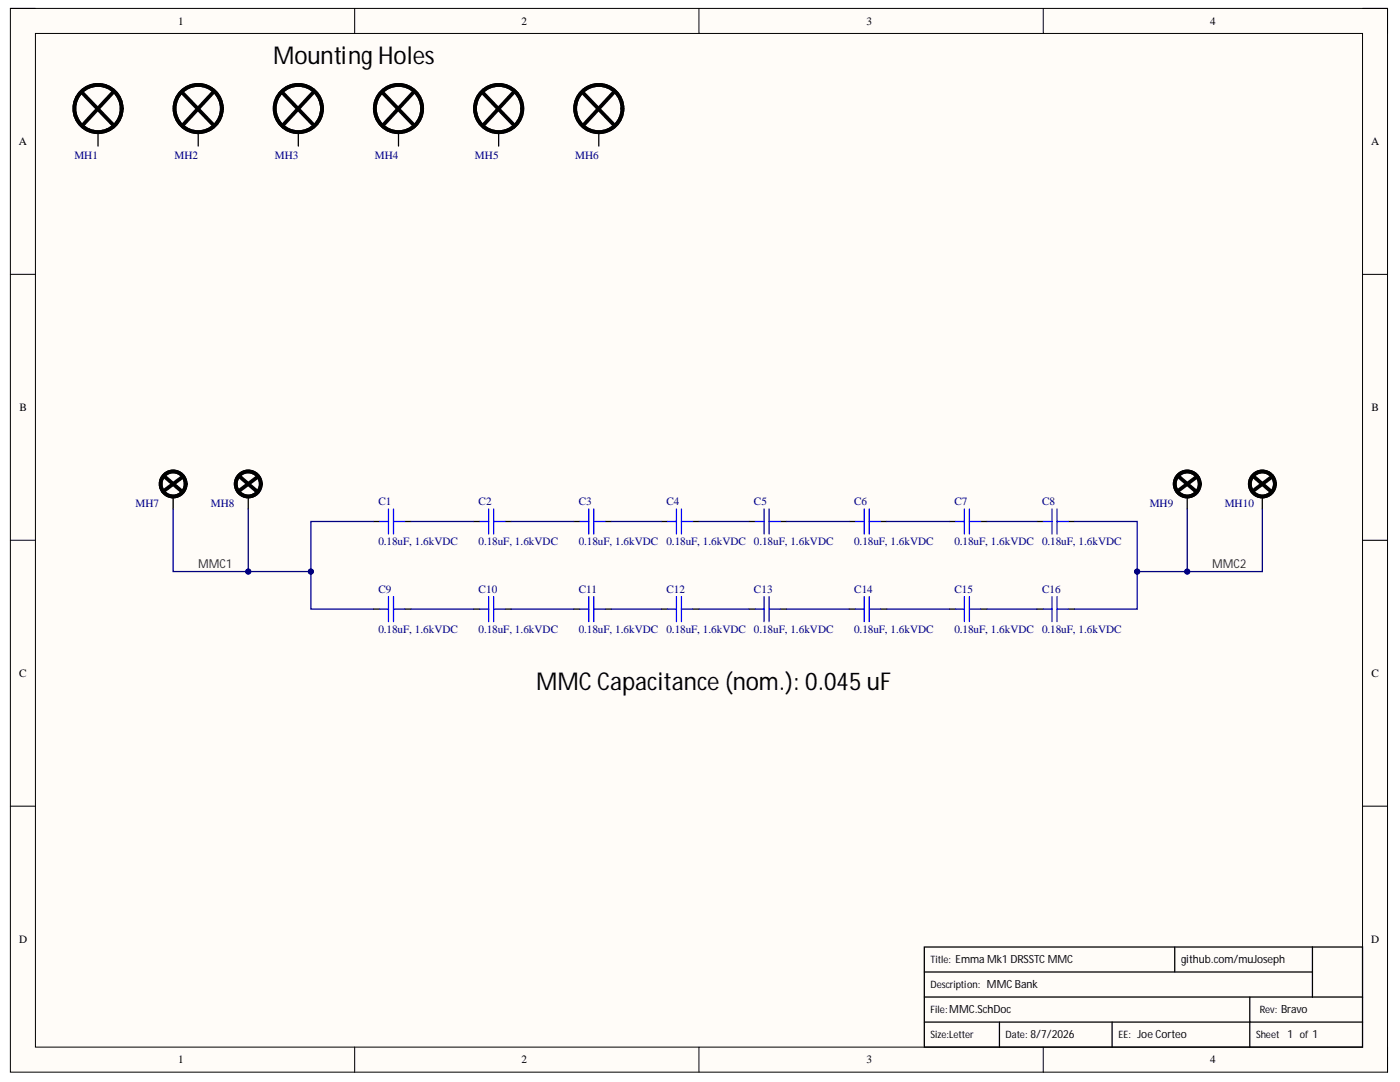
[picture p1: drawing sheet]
<svg xmlns="http://www.w3.org/2000/svg" width="279mm" height="216mm" viewBox="0 0 279 216" stroke-linecap="round" stroke-linejoin="round" font-family="sans-serif">
<path d="M2.1 1.7h274.8v212.2h-274.8z" fill-rule="evenodd" fill="#fffcf8"/>
<path d="M2.1 1.7h274.8v212.2h-274.8z" fill="none" stroke="#000" stroke-width=".2"/>
<path d="M7.1 6.7h264.8v202.2h-264.8z" fill-rule="evenodd" fill="#fffcf8"/>
<g fill="none" stroke="#000" stroke-width=".2">
<path d="M2.1 1.7h5M7.1 6.7h264.8v202.2h-264.8zM70.8 1.7v5M139.5 1.7v5M208.2 1.7v5M271.9 1.7h5v5M2.1 54.7h5M271.9 54.7h5M2.1 107.8h5M271.9 107.8h5M2.1 160.9h5M271.9 160.9h5"/>
<path d="M70.8 208.9v5M139.5 208.9v5M208.2 208.9v5M276.9 208.9v5"/>
</g>
<g fill="none" stroke="#000" stroke-width=".25">
<path d="M19.6 26.7v2.4M39.6 26.7v2.4M59.5 26.7v2.4M79.5 26.7v2.4M34.6 99.1v2.5M49.5 99.1v2.5M236.9 99.1v2.5M251.9 99.1v2.5M74.5 104.1h1.3M80.8 104.1h1.2M94.5 104.1h1.3M100.8 104.1h1.2"/>
<path d="M114.5 104.1h1.3M120.8 104.1h1.2M132 104.1h1.2M138.2 104.1h1.3M149.5 104.1h1.2M155.7 104.1h1.3M169.5 104.1h1.2M175.7 104.1h1.3M189.5 104.1h1.2M195.7 104.1h1.3M207 104.1h1.2M213.2 104.1h1.3"/>
<path d="M74.5 121.5h1.3M80.8 121.5h1.2M94.5 121.5h1.3M100.8 121.5h1.2M114.5 121.5h1.3M120.8 121.5h1.2M132 121.5h1.2M138.2 121.5h1.3M149.5 121.5h1.2M155.7 121.5h1.3M169.5 121.5h1.2M175.7 121.5h1.3"/>
<path d="M189.5 121.5h1.2M195.7 121.5h1.3M207 121.5h1.2M213.2 121.5h1.3M184.5 189h87.4v19.9h-87.4zM184.5 198.9h87.4M184.5 194h77.4M234.4 189v5M249.4 198.9v10M261.9 189v9.9M184.5 203.9h87.4M199.5 203.9v5"/>
<path d="M221.9 203.9v5"/>
</g>
<g fill="none" stroke="#00f" stroke-width=".25">
<path d="M75.8 104.1h1.7M77.5 101.6v5M77.5 119v5M78.5 101.6v5M78.5 119v5M78.5 104.1h2.3M95.8 104.1h1.7M97.5 101.6v5M97.5 119v5M98.5 104.1h2.3M98.5 101.6v5M98.5 119v5"/>
<path d="M115.8 104.1h1.7M117.5 101.6v5M117.5 119v5M118.5 104.1h2.3M118.5 101.6v5M118.5 119v5M133.2 104.1h1.8M135 101.6v5M135 119v5M136 104.1h2.2M136 101.6v5M136 119v5"/>
<path d="M150.7 104.1h1.8M152.5 101.6v5M152.5 119v5M153.5 104.1h2.2M153.5 101.6v5M153.5 119v5M170.7 104.1h1.8M172.5 101.6v5M172.5 119v5M173.5 104.1h2.2M173.5 101.6v5M173.5 119v5"/>
<path d="M190.7 104.1h1.8M192.5 101.6v5M192.5 119v5M193.5 104.1h2.2M193.5 101.6v5M193.5 119v5M208.2 104.1h1.8M210 101.6v5M210 119v5M211 104.1h2.2M211 101.6v5M211 119v5"/>
<path d="M75.8 121.5h1.7M78.5 121.5h2.3M95.8 121.5h1.7M98.5 121.5h2.3M115.8 121.5h1.7M118.5 121.5h2.3M133.2 121.5h1.8M136 121.5h2.2M150.7 121.5h1.8M153.5 121.5h2.2M170.7 121.5h1.8M173.5 121.5h2.2"/>
<path d="M190.7 121.5h1.8M193.5 121.5h2.2M208.2 121.5h1.8M211 121.5h2.2"/>
</g>
<g fill="none" stroke="#000" stroke-width=".76">
<path d="M16.3 18.4l6.3 6.5M22.6 18.4l-6 6.5M36.3 18.4l6.3 6.5M42.6 18.4l-6 6.5M56.3 18.4l6.2 6.5M62.5 18.4l-6 6.5M76.3 18.4l6.2 6.5M82.5 18.4l-6 6.5M32.8 95.1l3.5 3M36.6 95.1l-4 3M47.8 95.1l3.5 3M51.5 95.1l-4 3"/>
<path d="M235.2 95.1l3.5 3M238.9 95.1l-4 3M250.2 95.1l3.5 3M253.9 95.1l-4 3"/>
<circle cx="19.6" cy="21.7" r="4.7"/>
<circle cx="39.6" cy="21.7" r="4.7"/>
<circle cx="59.5" cy="21.7" r="4.7"/>
<circle cx="79.5" cy="21.7" r="4.7"/>
<circle cx="34.6" cy="96.6" r="2.5"/>
<circle cx="49.5" cy="96.6" r="2.5"/>
<circle cx="236.9" cy="96.6" r="2.5"/>
<circle cx="251.9" cy="96.6" r="2.5"/>
</g>
<g fill="none" stroke="#000080" stroke-width=".25">
<path d="M74.5 104.1h-12.5v17.4h12.5M82 104.1h12.5M102 104.1h12.5M122 104.1h10M139.5 104.1h10M157 104.1h12.5M177 104.1h12.5M197 104.1h10M82 121.5h12.5M102 121.5h12.5M122 121.5h10M139.5 121.5h10"/>
<path d="M157 121.5h12.5M177 121.5h12.5M197 121.5h10"/>
</g>
<circle cx="62" cy="114" r=".5" fill="#000080"/>
<circle cx="62" cy="114" r=".5" fill="none" stroke="#000080" stroke-width=".2"/>
<path d="M214.5 104.1h12.4v17.4h-12.4" fill="none" stroke="#000080" stroke-width=".25"/>
<circle cx="226.9" cy="114.1" r=".5" fill="#000080"/>
<circle cx="226.9" cy="114.1" r=".5" fill="none" stroke="#000080" stroke-width=".2"/>
<path d="M34.6 101.6v12.4h27.4" fill="none" stroke="#000080" stroke-width=".25"/>
<circle cx="49.5" cy="114" r=".5" fill="#000080"/>
<circle cx="49.5" cy="114" r=".5" fill="none" stroke="#000080" stroke-width=".2"/>
<circle cx="62" cy="114" r=".5" fill="#000080"/>
<circle cx="62" cy="114" r=".5" fill="none" stroke="#000080" stroke-width=".2"/>
<path d="M49.5 101.6v12.4" fill="none" stroke="#000080" stroke-width=".25"/>
<circle cx="49.5" cy="114" r=".5" fill="#000080"/>
<circle cx="49.5" cy="114" r=".5" fill="none" stroke="#000080" stroke-width=".2"/>
<path d="M236.9 101.6v12.5h-10" fill="none" stroke="#000080" stroke-width=".25"/>
<circle cx="236.9" cy="114.1" r=".5" fill="#000080"/>
<circle cx="236.9" cy="114.1" r=".5" fill="none" stroke="#000080" stroke-width=".2"/>
<circle cx="226.9" cy="114.1" r=".5" fill="#000080"/>
<circle cx="226.9" cy="114.1" r=".5" fill="none" stroke="#000080" stroke-width=".2"/>
<path d="M251.9 101.6v12.5h-15" fill="none" stroke="#000080" stroke-width=".25"/>
<circle cx="236.9" cy="114.1" r=".5" fill="#000080"/>
<circle cx="236.9" cy="114.1" r=".5" fill="none" stroke="#000080" stroke-width=".2"/>
<g fill="none" stroke="#000" stroke-width=".76">
<path d="M96.3 18.4l6.2 6.5M102.5 18.4l-6 6.5M116.3 18.4l6.2 6.5M122.5 18.4l-6 6.5"/>
<circle cx="99.5" cy="21.7" r="4.7"/>
<circle cx="119.5" cy="21.7" r="4.7"/>
</g>
<path d="M99.5 26.7v2.4M119.5 26.7v2.4" fill="none" stroke="#000" stroke-width=".25"/>
<g font-size="4.9">
<text x="54.5" y="12.9">Mounting Holes</text>
<text x="107" y="137.7">MMC Capacitance (nom.): 0.045 uF</text>
</g>
<g font-size="2.5" fill="#800000">
<text x="39.5" y="113.4">MMC1</text>
<text x="241.9" y="113.4">MMC2</text>
</g>
<g font-size="2.2">
<text x="35.6" y="5">1</text>
<text x="104.1" y="5">2</text>
<text x="172.9" y="5">3</text>
<text x="241.5" y="5">4</text>
<text x="3.8" y="29">A</text>
<text x="273.6" y="29">A</text>
<text x="3.9" y="82">B</text>
<text x="273.7" y="82">B</text>
<text x="3.8" y="135.1">C</text>
<text x="273.7" y="135.1">C</text>
<text x="3.8" y="188.2">D</text>
<text x="273.6" y="188.2">D</text>
<text x="235.7" y="192.2">github.com/muJoseph</text>
<text x="256.9" y="207.2">1 of 1</text>
<text x="35.6" y="212.2">1</text>
<text x="104.1" y="212.2">2</text>
<text x="172.9" y="212.2">3</text>
<text x="241.5" y="212.2">4</text>
</g>
<g font-size="2.2" fill="#000080">
<text x="14.8" y="31.7">MH1</text>
<text x="34.8" y="31.7">MH2</text>
<text x="54.8" y="31.7">MH3</text>
<text x="74.8" y="31.7">MH4</text>
<text x="94.8" y="31.7">MH5</text>
<text x="114.8" y="31.7">MH6</text>
<text x="27.1" y="101.1">MH7</text>
<text x="42.1" y="101.1">MH8</text>
<text x="75.5" y="100.8">C1</text>
<text x="95.5" y="100.8">C2</text>
<text x="115.5" y="100.8">C3</text>
<text x="133" y="100.8">C4</text>
<text x="150.5" y="100.8">C5</text>
<text x="170.5" y="100.8">C6</text>
<text x="190.5" y="100.8">C7</text>
<text x="208" y="100.8">C8</text>
<text x="229.4" y="101.1">MH9</text>
<text x="244.4" y="101.1">MH10</text>
<text x="75.5" y="108.8">0.18uF, 1.6kVDC</text>
<text x="95.5" y="108.8">0.18uF, 1.6kVDC</text>
<text x="115.5" y="108.8">0.18uF, 1.6kVDC</text>
<text x="133" y="108.8">0.18uF, 1.6kVDC 0.18uF, 1.6kVDC</text>
<text x="170.5" y="108.8">0.18uF, 1.6kVDC</text>
<text x="190.5" y="108.8">0.18uF, 1.6kVDC</text>
<text x="208" y="108.8">0.18uF, 1.6kVDC</text>
<text x="75.5" y="118.3">C9</text>
<text x="95.5" y="118.3">C10</text>
<text x="115.5" y="118.3">C11</text>
<text x="133" y="118.3">C12</text>
<text x="150.5" y="118.3">C13</text>
<text x="170.5" y="118.3">C14</text>
<text x="190.5" y="118.3">C15</text>
<text x="208" y="118.3">C16</text>
<text x="75.5" y="126.3">0.18uF, 1.6kVDC</text>
<text x="95.5" y="126.3">0.18uF, 1.6kVDC</text>
<text x="115.5" y="126.3">0.18uF, 1.6kVDC</text>
<text x="133" y="126.3">0.18uF, 1.6kVDC 0.18uF, 1.6kVDC</text>
<text x="170.5" y="126.3">0.18uF, 1.6kVDC</text>
<text x="190.5" y="126.3">0.18uF, 1.6kVDC</text>
<text x="208" y="126.3">0.18uF, 1.6kVDC</text>
</g>
<g font-size="2">
<text x="185.7" y="192.1">Title: Emma Mk1 DRSSTC MMC</text>
<text x="185.7" y="197.2">Description: MMC Bank</text>
<text x="185.7" y="202.1">File:MMC.SchDoc</text>
<text x="251.4" y="202.1">Rev: Bravo</text>
<text x="185.7" y="207.1">Size:Letter</text>
<text x="200.7" y="207.1">Date: 8/7/2026</text>
<text x="223.2" y="207.1">EE: Joe Corteo</text>
<text x="250.7" y="207.1">Sheet</text>
</g>
</svg>
